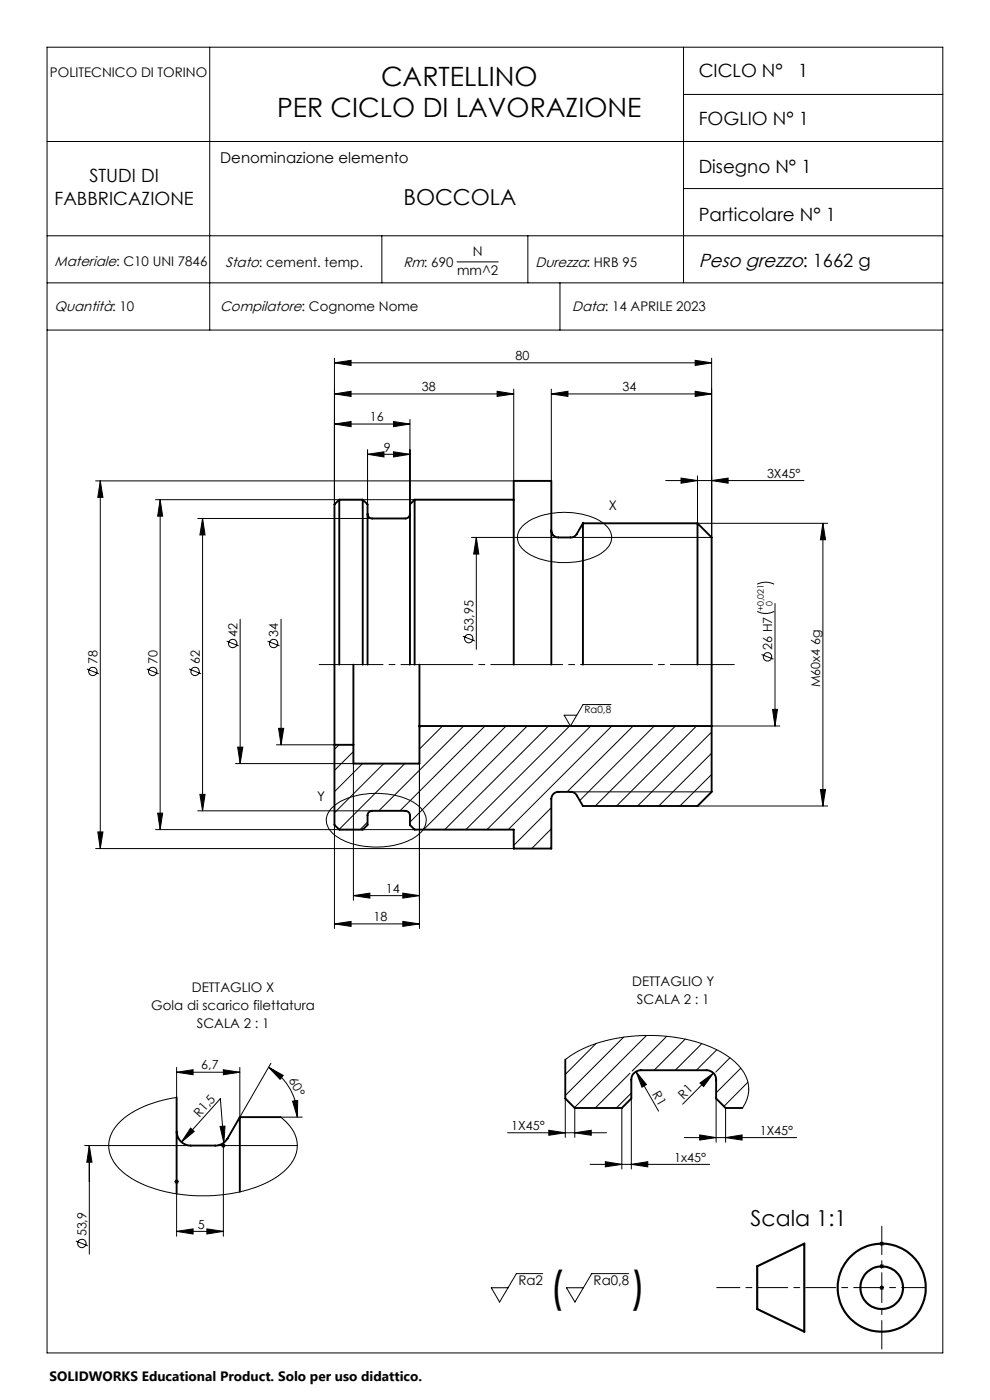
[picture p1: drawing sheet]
<svg xmlns="http://www.w3.org/2000/svg" width="210mm" height="297mm" viewBox="0 0 210 297" stroke-linecap="round" stroke-linejoin="round" font-family="sans-serif">
<g fill="none" stroke="#000" stroke-width=".21">
<path d="M10 10h190v277h-190zM44.5 10v60M145 10v50M10 30h190M145 20h55M10 50h190M81 50v10M96.9 55.6h8.8M112 50v10M145 40h55M10 60h190M10 70h190"/>
<path d="M70.9 77l3.6-.6v1.1zM70.9 76v31M70.9 77h80.1M118.8 60v10M147.5 76.4l3.5 .6-3.5 .5zM151 76v38h-29.8M70.9 83.6l3.6-.6v1.1zM70.9 83.6h38.1M70.9 90l3.6-.6v1.1zM70.9 90h16.1M78 96.4l3.5-.6v1.1zM78 95.4v11.6"/>
<path d="M78 96.4h9M83.5 89.4l3.5 .6-3.5 .5zM83.5 95.8l3.5 .6-3.5 .5zM87 89v18M105.4 83l3.6 .6-3.6 .5zM109 82.5v19.5h-88.7M116.9 83.6l3.6-.6v1.1zM116.9 83.6h34.1M116.9 82.5v19.5M147.5 83l3.5 .6-3.5 .5zM21.3 102v78M21.3 102l.5 3.5h-1.1z"/>
<path d="M33 106h54.9M34 106l.5 3.5h-1.1zM34 106v70M41.9 110h37.1M43 110l.5 3.5h-1.1zM43 110v62M100 114h18.5M101 114l.6 3.5h-1.1zM101 114v23.8M110.8 111.6a13.8 13.8 0 0 1 10.4-2.8 11.4 11.4 0 0 1 7.8 3.2 3.4 3.4 0 0 1-1 5 15.9 15.9 0 0 1-13.1 1.7 6.8 6.8 0 0 1-5-3.8 3.2 3.2 0 0 1 .9-3.3zM141.2 101.9h29.3M144.5 101.4l3.5 .5-3.5 .6z"/>
<path d="M148 101v10h27.6M151 101.9l3.4-.5v1.1zM174.6 111l.5 3.5h-1.1zM174.6 111v60M48.1 136l2.5 1M50.9 131.4v30.6M56.8 136l2.5 1M59.6 131.4v26.6M98.2 135l2.5 1M160.6 129.7l.3 .1a4 4 0 0 0 3.3-.1M160.6 123.9a4 4 0 0 1 3.6 0M161.5 138.8l2.6 1"/>
<path d="M164.4 128v26M18.4 141.9l2.6 1M31.1 141.9l2.6 1M40.1 141.9l2.6 1M50.4 158.5h1.1l-.6 3.5zM58.6 158h12.3M59.1 154.5h1.1l-.6 3.5zM71.9 158l-1 1M75 159.5l-4.1 3.9M89.4 154l-.4 .4M93.9 154l-4.9 4.9M98.4 154l-18 18"/>
<path d="M102.9 154l-18.1 18M107.4 154l-20.4 20.4M111.8 154l-21.9 22M116.3 154l-22 22M120.8 154l-22 22M125.3 154l-22 22M129.6 149.5h-5.9l-2.7 4.5-1.3-2.3h2.6M129.8 154l-22 22M134.3 154l-14 14M138.8 154l-15.8 15.8M143.3 154l-17 17M147.7 154l-16.9 17"/>
<path d="M151 154h14.4M151 155.3l-15.7 15.7M151 159.8l-11.3 11.2M163.9 150.5h1l-.5 3.5zM20.7 176.5h1.1l-.5 3.5zM33 176h54.9M33.4 172.5h1.1l-.5 3.5zM41.9 172h37.1M42.4 168.5h1.1l-.5 3.5zM50 162h25v29M70.2 171.6a13.7 13.7 0 0 1 10.2-3.3 13.2 13.2 0 0 1 8.9 3.1 3.7 3.7 0 0 1-.9 5.9 16.8 16.8 0 0 1-13.6 1.7 7.6 7.6 0 0 1-5.4-4.1l-.1-.2a3.5 3.5 0 0 1 .9-3.1zM70.9 175v22"/>
<path d="M76.9 162l-6 6M78 174.4l-1.6 1.6M81.4 162l-10.5 10.4M85.9 162l-14 14M89 162v35M116.9 171.3l-7.9 8M116.9 175.8l-4.1 4.2M121.2 168h29.8M148 171h27.6M151 164.3l-6.8 6.7M174 167.5h1.1l-.5 3.5zM20.3 180h88.7"/>
<path d="M70.9 196l3.6-.5v1zM70.9 196h18.1M75 190l3.5-.5v1zM75 190h14M85.4 189.5l3.6 .5-3.6 .5zM85.4 195.5l3.6 .5-3.6 .5zM137.1 219.7l-15.3 15.3M141.4 219.8l-7.3 7.4M37.5 227.5l3.5-.6v1.1zM37.5 226.4v6.4l-3.7 .8-2.4 .8-3.6 1.7-1.6 1.2-1.5 1.5-1 1.6-.6 1.6v1.6l.2 1.2 .9 1.8 .6 .8 1.3 1.3 1.6 1.2 3.5 1.7 3.5 1.1 2.9 .6 3.3 .3 3.6 .1 2.8-.2 3.2-.6 2.1-.5 3.2-1.2 2.3-1.1 2.5-1.9 1.2-1.5 1-2 .3-1.8-.2-1.3-.3-.9-1.1-1.9-2-1.8h4.6M37.5 227.5h13.4M40.4 239.3l.8 .7-2.7 2.3z"/>
<path d="M46.7 239l1-.1-.2 3.5zM47.4 226.9l3.5 .6-3.5 .5zM57 226.4l3.1 1.7-.7 .9zM57 226.4a12.3 12.3 0 0 1 6.1 10.6M57.5 225.6l-6.6 11.4v-10.6M62.1 233.6l1-.1v3.5zM116.4 239.8l3.5 .5-3.5 .5zM119.9 233v8.3M119.9 224.8l2.4-1.6 2.4-1.2 2.9-1 3.9-.9 4.1-.4h4.2l3.7 .4 3.7 .8 3 1 2.6 1.2 2.7 1.8 1.9 2 1.1 2.1 .3 1.6v1.2l-.3 1.2-1 2.1M121.9 235.1v6.2M126.4 221.4l-6.5 6.5M131.9 235.1v12.9"/>
<path d="M132.3 220l-12.4 12.4M133.6 227.7l-7.3 7.4M133.9 233v15M133.9 231.9l-3.2 3.2M134.9 227.3l2.2 2.8-.9 .5zM134.9 227.3l4.8 8.4M145.3 220.4l-6.6 6.6M148.5 229.8l2.8-2.2-2 2.9zM148.9 221.4l-5.7 5.6M151.3 227.6l-6.5 6.6M151.9 233v9.3M152 222.7l-4.3 4.3"/>
<path d="M153.9 235.1v7.2M154.8 224.4l-3 3M157.1 226.6l-5.2 5.2M158.6 229.6l-5 5.1M18 243h22.5M18.9 243v23.1M18.9 243l.6 3.6h-1.1zM37 250.7h1M37.1 250.3l.7 .7M37.5 250.2v1M37.5 253.3v9M37.8 250.3l-.7 .7"/>
<path d="M38.5 242.3l8.2-9.2 .8 9.3M46 243h17.1M47 242.7l.7 .7M47.4 242.5v19.8M47.7 242.7l-.7 .7M107.7 240.3h21M121.9 240.3l3.5-.5v1zM125.2 247h25.3M128.4 246.4l3.5 .6-3.5 .5zM133.9 247l3.5-.6v1.1zM145.2 241.3h23.8M148.4 240.8l3.5 .5-3.5 .6z"/>
<path d="M153.9 241.3l3.5-.5v1.1zM16.1 263.3l2.5 1M37.5 261.2l3.5-.5v1.1zM37.5 261.2h9.9M43.9 260.7l3.5 .5-3.5 .6zM115.1 270.2h-5.6l-3.5 6-1.8-3h3.6M133.4 270.2h-7.9l-3.5 6-1.8-3h3.6M186.5 273.2h1M186.5 268.6h1M186.5 263.8h1M186.7 272.8l.7 .7M186.7 268.3l.7 .7"/>
<path d="M186.7 263.5l.7 .7M187 263.3v1M187 268.1v1.1M187 272.7v1M187.4 272.8l-.7 .7M187.4 268.3l-.7 .7M187.4 263.5l-.7 .7"/>
<circle cx="49.4" cy="136.5" r=".9"/>
<circle cx="58" cy="136.5" r=".89"/>
<circle cx="99.4" cy="135.5" r=".89"/>
<circle cx="162.8" cy="139.3" r=".89"/>
<circle cx="19.7" cy="142.4" r=".88"/>
<circle cx="32.4" cy="142.4" r=".88"/>
<circle cx="41.4" cy="142.4" r=".88"/>
<circle cx="17.4" cy="263.8" r=".9"/>
</g>
<g fill="none" stroke="#000" stroke-width=".45">
<path d="M160.6 268.6l10-4.8v18.7l-10-4.8z"/>
<circle cx="187" cy="273.2" r="4.5"/>
<circle cx="187" cy="273.2" r="9.3"/>
</g>
<path d="M155.8 141h-88.1" fill="none" stroke="#000" stroke-width=".21" stroke-dasharray="15.2 1.3 1.3 1.3" stroke-dashoffset="1.7"/>
<path d="M152 273.2h44.2" fill="none" stroke="#000" stroke-width=".21" stroke-dasharray="6.3 1.3 1.3 1.3" stroke-dashoffset="1.4"/>
<path d="M187.1 260.1v26.1" fill="none" stroke="#000" stroke-width=".21" stroke-dasharray="6.3 1.3 1.3 1.3" stroke-dashoffset=".3"/>
<g fill="#000">
<path d="M134.9 227.3l2.2 2.8-.9 .5zM148.5 229.8l2.8-2.2-2 2.9zM18.9 243l.6 3.6h-1.1z"/>
<path d="M116.9 83.6l3.6-.6v1.1zM147.5 83l3.5 .6-3.5 .5zM70.9 77l3.6-.6v1.1zM147.5 76.4l3.5 .6-3.5 .5zM75 190l3.5-.5v1zM85.4 189.5l3.6 .5-3.6 .5zM70.9 196l3.6-.5v1zM85.4 195.5l3.6 .5-3.6 .5zM70.9 90l3.6-.6v1.1zM83.5 89.4l3.5 .6-3.5 .5zM78 96.4l3.5-.6v1.1zM83.5 95.8l3.5 .6-3.5 .5zM37.5 227.5l3.5-.6v1.1zM47.4 226.9l3.5 .6-3.5 .5zM116.4 239.8l3.5 .5-3.5 .5zM121.9 240.3l3.5-.5v1z"/>
<path d="M21.3 102l.5 3.5h-1.1zM20.7 176.5h1.1l-.5 3.5z"/>
<path d="M34 106l.5 3.5h-1.1zM33.4 172.5h1.1l-.5 3.5z"/>
<path d="M151 101.9l3.4-.5v1.1zM144.5 101.4l3.5 .5-3.5 .6zM105.4 83l3.6 .6-3.6 .5zM70.9 83.6l3.6-.6v1.1zM133.9 247l3.5-.6v1.1zM128.4 246.4l3.5 .6-3.5 .5z"/>
<path d="M59.1 154.5h1.1l-.6 3.5zM43 110l.5 3.5h-1.1zM42.4 168.5h1.1l-.5 3.5zM101 114l.6 3.5h-1.1zM174.6 111l.5 3.5h-1.1zM174 167.5h1.1l-.5 3.5z"/>
<path d="M163.9 150.5h1l-.5 3.5zM50.4 158.5h1.1l-.6 3.5z"/>
<path d="M62.1 233.6l1-.1v3.5zM57 226.4l3.1 1.7-.7 .9z"/>
<path d="M40.4 239.3l-1.9 3 2.7-2.3zM46.7 239l.8 3.4 .2-3.5z"/>
<path d="M148.4 240.8l3.5 .5-3.5 .6zM153.9 241.3l3.5-.5v1.1z"/>
<path d="M43.9 260.7l3.5 .5-3.5 .6zM37.5 261.2l3.5-.5v1.1z"/>
</g>
<g fill="none" stroke="#000" stroke-width=".4">
<path d="M72 106v35M72 106l-1.1 1v51M72 106h4.9M76.9 106v35M76.9 106l1.1 1v34M78 109a.96 .96 0 0 0 1 1h7a.96 .96 0 0 0 1-1M87.9 106v35M87.9 106l-.9 1v34M87.9 106h21.1M123.6 111l-1.3 2.3a1.43 1.43 0 0 1-1.3 .7h-2.5a1.51 1.51 0 0 1-1.6-1.5M123.6 111v30M123.6 111h24.4"/>
<path d="M148 111l3 3v40M148 111v30M70.9 158h4.1M75 141v17M89 141v13M89 154v8h-14v-4M89 154h62M109 141v-39h7.9v39M151 154v14l-3 3h-24.4l-1.3-2.3a1.43 1.43 0 0 0-1.3-.7h-2.5a1.51 1.51 0 0 0-1.6 1.5v10.5h-7.9v-4h-21.1l-.9-1v-2a.96 .96 0 0 0-1-1h-7a.96 .96 0 0 0-1 1v2l-1.1 1h-4.9l-1.1-1v-17M37.5 232.8v20.5M50.9 237l-2.6 4.5a2.94 2.94 0 0 1-2.7 1.5h-5.1a3 3 0 0 1-3-3M50.9 237v15.8"/>
<path d="M50.9 237h8.6M119.9 224.8v8.2l2 2.1h10l2-2.1v-3.9a2.05 2.05 0 0 1 2-2.1h14a1.99 1.99 0 0 1 2 2.1v3.9l2 2.1h3.6"/>
</g>
<g font-size="9.2">
<text x="116.5" y="276.2">(</text>
<text x="133.8" y="276.2">)</text>
</g>
<g font-size="5.6">
<text x="80.8" y="18.2">CARTELLINO</text>
<text x="58.8" y="24.9">PER CICLO DI LAVORAZIONE</text>
</g>
<g font-size="4.7">
<text x="85.6" y="43.5">BOCCOLA</text>
<text x="159.2" y="260.2">Scala 1:1</text>
</g>
<text font-size="4" x="148.2" y="56.6">Peso grezzo: 1662 g</text>
<g font-size="3.9">
<text x="148.2" y="16.3">CICLO N°</text>
<text x="169.3" y="16.3">1</text>
<text x="148.2" y="26.5">FOGLIO N° 1</text>
<text x="19" y="38.7">STUDI DI</text>
<text x="148.2" y="36.8">Disegno N° 1</text>
<text x="11.6" y="43.5">FABBRICAZIONE</text>
<text x="148.2" y="46.9">Particolare N° 1</text>
</g>
<text font-size="3.2" x="46.7" y="34.7">Denominazione elemento</text>
<g font-size="2.9">
<text x="11.6" y="56.4">Materiale: C10 UNI 7846</text>
<text x="47.8" y="56.6">Stato: cement. temp.</text>
<text x="85.6" y="56.6">Rm: 690</text>
<text x="113.6" y="56.6">Durezza: HRB 95</text>
<text x="11.6" y="66.1">Quantità: 10</text>
<text x="46.7" y="66.1">Compilatore: Cognome Nome</text>
<text x="121.4" y="66.1">Data: 14 APRILE 2023</text>
<text x="10.5" y="292.9">SOLIDWORKS Educational Product. Solo per uso didattico.</text>
</g>
<g font-size="2.8">
<text x="10.6" y="16.3">POLITECNICO DI TORINO</text>
<text x="97" y="58.4">mm^2</text>
<text x="100.3" y="54.3">N</text>
<text x="129.2" y="108.1">X</text>
<text x="67.3" y="170">Y</text>
<text x="134.1" y="209.1">DETTAGLIO Y</text>
<text x="32.1" y="214.3">Gola di scarico filettatura</text>
<text x="40.7" y="210.5">DETTAGLIO X</text>
<text x="135.1" y="212.9">SCALA 2 : 1</text>
<text x="41.7" y="218.1">SCALA 2 : 1</text>
<text x="110" y="272.6">Ra2</text>
<text x="125.9" y="272.6">Ra0,8</text>
</g>
<g font-size="2.7">
<text x="109.3" y="76.4">80</text>
<text x="89.5" y="83">38</text>
<text x="132" y="83">34</text>
<text x="78.5" y="89.4">16</text>
<text x="81.5" y="95.8">9</text>
<text x="162.7" y="101.4">3X45°</text>
<text x="50.4" y="135" transform="rotate(-90 50.4 135)">42</text>
<text x="59" y="135" transform="rotate(-90 59 135)">34</text>
<text x="100.4" y="134" transform="rotate(-90 100.4 134)">53,95</text>
<text x="163.8" y="137.9" transform="rotate(-90 163.8 137.9)">26 H7</text>
<text x="20.7" y="141" transform="rotate(-90 20.7 141)">78</text>
<text x="33.4" y="141" transform="rotate(-90 33.4 141)">70</text>
<text x="42.4" y="141" transform="rotate(-90 42.4 141)">62</text>
<text x="174" y="145.8" transform="rotate(-90 174 145.8)">M60x4 6g</text>
<text x="81.9" y="189.4">14</text>
<text x="79.2" y="195.4">18</text>
<text x="42.7" y="226.9">6,7</text>
<text x="61.2" y="229.2" transform="rotate(62 61.2 229.2)">60°</text>
<text x="138.3" y="232.1" transform="rotate(60 138.3 232.1)">R1</text>
<text x="145" y="233.3" transform="rotate(-45 145 233.3)">R1</text>
<text x="42.3" y="237.2" transform="rotate(-48 42.3 237.2)">R1,5</text>
<text x="108.4" y="239.7">1X45°</text>
<text x="161.1" y="240.7">1X45°</text>
<text x="143" y="246.4">1x45°</text>
<text x="18.4" y="262.3" transform="rotate(-90 18.4 262.3)">53,9</text>
<text x="42" y="260.6">5</text>
</g>
<text font-size="2.1" x="124" y="151.3">Ra0,8</text>
<g font-size="1.9">
<text x="162" y="129.7" transform="rotate(-90 162 129.7)">+0,021</text>
<text x="163.8" y="128.6" transform="rotate(-90 163.8 128.6)">0</text>
</g>
</svg>
